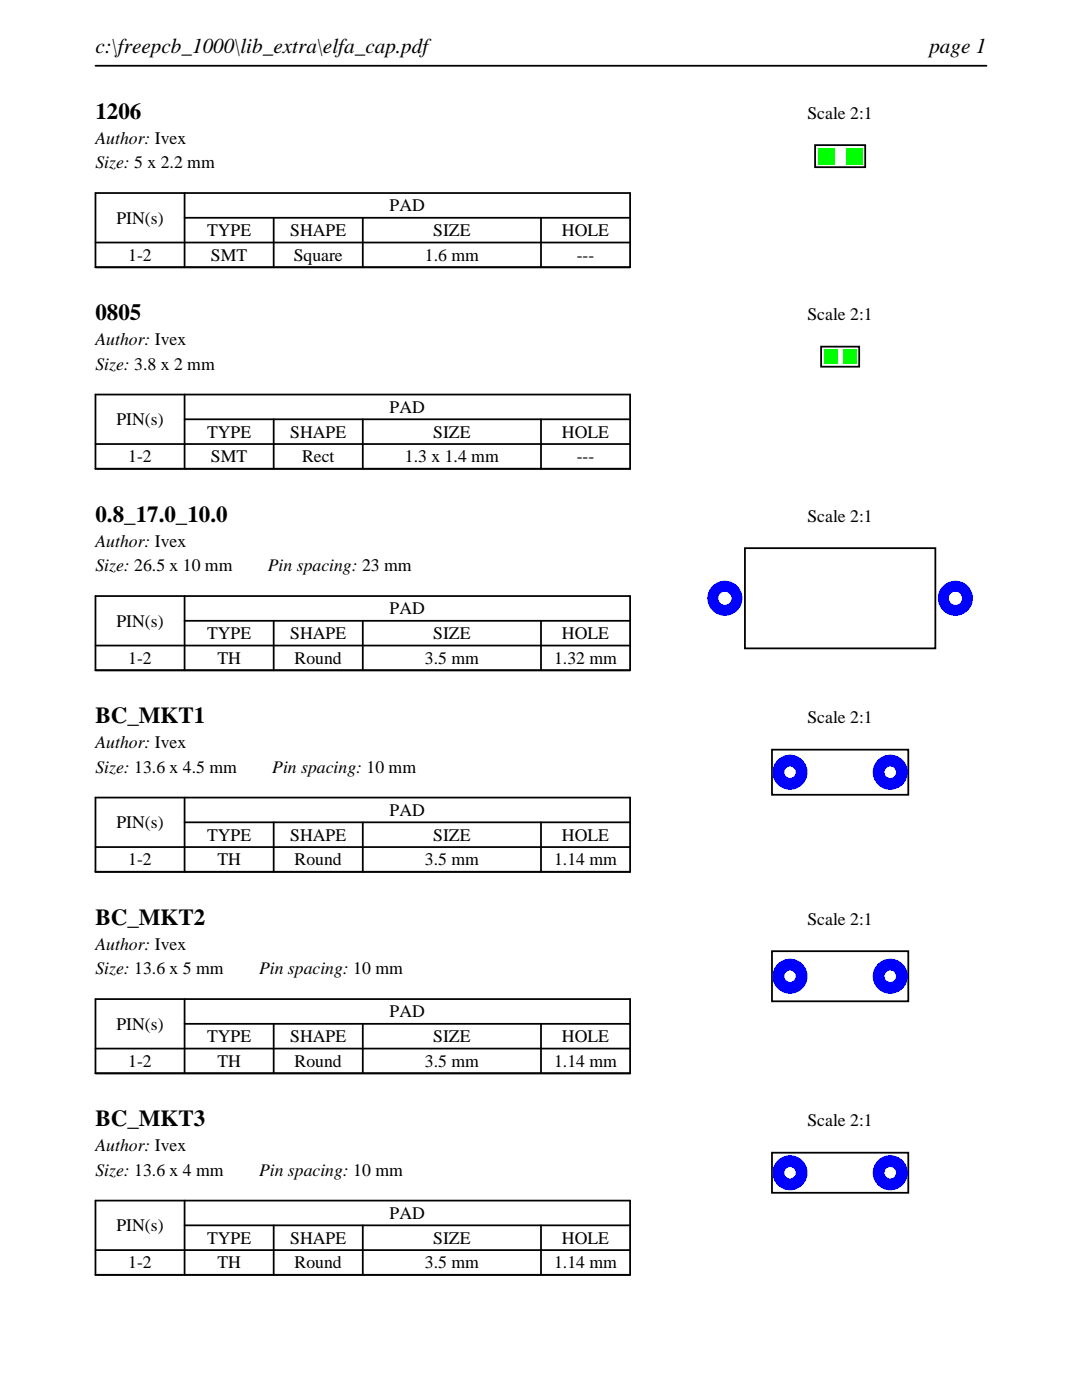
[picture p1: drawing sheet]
<svg xmlns="http://www.w3.org/2000/svg" width="216mm" height="279mm" viewBox="0 0 216 279" stroke-linecap="round" stroke-linejoin="round" font-family="sans-serif">
<path d="M19 13.1h177.8M19 38.5h106.7v14.8h-106.7zM36.8 38.5v14.8M19 48.4h106.7M36.8 43.5h88.9M54.6 43.5v9.8M72.4 43.5v9.8M107.9 43.5v9.8" fill="none" stroke="#000" stroke-width=".35"/>
<path d="M162.6 29h10v4.4h-10z" fill="none" stroke="#000" stroke-width=".36"/>
<g fill="#0f0">
<path d="M163.2 29.6h3.2v3.2h-3.2z"/>
<path d="M168.8 29.6h3.2v3.2h-3.2z"/>
</g>
<path d="M19 78.7h106.7v14.9h-106.7zM36.8 78.7v14.9M19 88.6h106.7M36.8 83.7h88.9M54.6 83.7v9.9M72.4 83.7v9.9M107.9 83.7v9.9" fill="none" stroke="#000" stroke-width=".35"/>
<path d="M163.8 69.2h7.6v4h-7.6z" fill="none" stroke="#000" stroke-width=".36"/>
<g fill="#0f0">
<path d="M164.4 69.8h2.6v2.8h-2.6z"/>
<path d="M168.2 69.8h2.6v2.8h-2.6z"/>
</g>
<path d="M19 119h106.7v14.8h-106.7zM36.8 119v14.8M19 128.8h106.7M36.8 123.9h88.9M54.6 123.9v9.9M72.4 123.9v9.9M107.9 123.9v9.9" fill="none" stroke="#000" stroke-width=".35"/>
<path d="M148.6 109.4h38v20h-38z" fill="none" stroke="#000" stroke-width=".36"/>
<g fill="#00f">
<path d="M141.1 119.4a3.5 3.5 0 0 0 7 0 3.5 3.5 0 0 0-7 0zM143.3 119.4a1.35 1.35 0 0 1 2.7 0 1.35 1.35 0 0 1-2.7 0z"/>
<path d="M187.1 119.4a3.5 3.5 0 0 0 7 0 3.5 3.5 0 0 0-7 0zM189.3 119.4a1.35 1.35 0 0 1 2.7 0 1.35 1.35 0 0 1-2.7 0z"/>
</g>
<path d="M19 159.2h106.7v14.8h-106.7zM36.8 159.2v14.8M19 169.1h106.7M36.8 164.1h88.9M54.6 164.1v9.9M72.4 164.1v9.9M107.9 164.1v9.9" fill="none" stroke="#000" stroke-width=".35"/>
<path d="M154 149.6h27.2v9h-27.2z" fill="none" stroke="#000" stroke-width=".36"/>
<g fill="#00f">
<path d="M154.1 154.1a3.5 3.5 0 0 0 7 0 3.5 3.5 0 0 0-7 0zM156.5 154.1a1.15 1.15 0 0 1 2.3 0 1.15 1.15 0 0 1-2.3 0z"/>
<path d="M174.1 154.1a3.5 3.5 0 0 0 7 0 3.5 3.5 0 0 0-7 0zM176.5 154.1a1.15 1.15 0 0 1 2.3 0 1.15 1.15 0 0 1-2.3 0z"/>
</g>
<path d="M19 199.4h106.7v14.8h-106.7zM36.8 199.4v14.8M19 209.3h106.7M36.8 204.3h88.9M54.6 204.3v9.9M72.4 204.3v9.9M107.9 204.3v9.9" fill="none" stroke="#000" stroke-width=".35"/>
<path d="M154 189.8h27.2v10h-27.2z" fill="none" stroke="#000" stroke-width=".36"/>
<g fill="#00f">
<path d="M154.1 194.8a3.5 3.5 0 0 0 7 0 3.5 3.5 0 0 0-7 0zM156.5 194.8a1.15 1.15 0 0 1 2.3 0 1.15 1.15 0 0 1-2.3 0z"/>
<path d="M174.1 194.8a3.5 3.5 0 0 0 7 0 3.5 3.5 0 0 0-7 0zM176.5 194.8a1.15 1.15 0 0 1 2.3 0 1.15 1.15 0 0 1-2.3 0z"/>
</g>
<path d="M19 239.6h106.7v14.8h-106.7zM36.8 239.6v14.8M19 249.5h106.7M36.8 244.5h88.9M54.6 244.5v9.9M72.4 244.5v9.9M107.9 244.5v9.9" fill="none" stroke="#000" stroke-width=".35"/>
<path d="M154 230h27.2v8h-27.2z" fill="none" stroke="#000" stroke-width=".36"/>
<g fill="#00f">
<path d="M154.1 234a3.5 3.5 0 0 0 7 0 3.5 3.5 0 0 0-7 0zM156.5 234a1.15 1.15 0 0 1 2.3 0 1.15 1.15 0 0 1-2.3 0z"/>
<path d="M174.1 234a3.5 3.5 0 0 0 7 0 3.5 3.5 0 0 0-7 0zM176.5 234a1.15 1.15 0 0 1 2.3 0 1.15 1.15 0 0 1-2.3 0z"/>
</g>
<g font-size="4.6">
<text x="19" y="23.7">1206</text>
<text x="19" y="63.9">0805</text>
<text x="19" y="104.1">0.8_17.0_10.0</text>
<text x="19" y="144.4">BC_MKT1</text>
<text x="19" y="184.6">BC_MKT2</text>
<text x="19" y="224.8">BC_MKT3</text>
</g>
<g font-size="4.2">
<text x="19" y="10.6">c:\freepcb_1000\lib_extra\elfa_cap.pdf</text>
<text x="185.4" y="10.6">page 1</text>
</g>
<g font-size="3.5">
<text x="161.1" y="23.7">Scale 2:1</text>
<text x="19" y="28.6">Author: Ivex</text>
<text x="19" y="33.6">Size: 5 x 2.2 mm</text>
<text x="23.2" y="44.6">PIN(s)</text>
<text x="41.3" y="47.1">TYPE</text>
<text x="57.9" y="47.1">SHAPE</text>
<text x="77.8" y="42.2">PAD</text>
<text x="86.4" y="47.1">SIZE</text>
<text x="112.1" y="47.1">HOLE</text>
<text x="25.6" y="52.1">1-2</text>
<text x="42.1" y="52.1">SMT</text>
<text x="58.6" y="52.1">Square</text>
<text x="84.8" y="52.1">1.6 mm</text>
<text x="115.1" y="52.1">---</text>
<text x="161.1" y="63.9">Scale 2:1</text>
<text x="19" y="68.9">Author: Ivex</text>
<text x="19" y="73.8">Size: 3.8 x 2 mm</text>
<text x="77.8" y="82.4">PAD</text>
<text x="23.2" y="84.8">PIN(s)</text>
<text x="41.3" y="87.3">TYPE</text>
<text x="57.9" y="87.3">SHAPE</text>
<text x="86.4" y="87.3">SIZE</text>
<text x="112.1" y="87.3">HOLE</text>
<text x="25.6" y="92.3">1-2</text>
<text x="42.1" y="92.3">SMT</text>
<text x="60.3" y="92.3">Rect</text>
<text x="80.8" y="92.3">1.3 x 1.4 mm</text>
<text x="115.1" y="92.3">---</text>
<text x="161.1" y="104.1">Scale 2:1</text>
<text x="19" y="109.1">Author: Ivex</text>
<text x="19" y="114">Size: 26.5 x 10 mm</text>
<text x="53.4" y="114">Pin spacing: 23 mm</text>
<text x="23.2" y="125.1">PIN(s)</text>
<text x="77.8" y="122.6">PAD</text>
<text x="41.3" y="127.6">TYPE</text>
<text x="57.9" y="127.6">SHAPE</text>
<text x="86.4" y="127.6">SIZE</text>
<text x="112.1" y="127.6">HOLE</text>
<text x="25.6" y="132.5">1-2</text>
<text x="43.4" y="132.5">TH</text>
<text x="58.8" y="132.5">Round</text>
<text x="84.8" y="132.5">3.5 mm</text>
<text x="110.6" y="132.5">1.32 mm</text>
<text x="19" y="149.3">Author: Ivex</text>
<text x="161.1" y="144.4">Scale 2:1</text>
<text x="19" y="154.2">Size: 13.6 x 4.5 mm</text>
<text x="54.3" y="154.2">Pin spacing: 10 mm</text>
<text x="23.2" y="165.3">PIN(s)</text>
<text x="41.3" y="167.8">TYPE</text>
<text x="57.9" y="167.8">SHAPE</text>
<text x="77.8" y="162.8">PAD</text>
<text x="86.4" y="167.8">SIZE</text>
<text x="112.1" y="167.8">HOLE</text>
<text x="25.6" y="172.7">1-2</text>
<text x="43.4" y="172.7">TH</text>
<text x="58.8" y="172.7">Round</text>
<text x="84.8" y="172.7">3.5 mm</text>
<text x="110.6" y="172.7">1.14 mm</text>
<text x="161.1" y="184.6">Scale 2:1</text>
<text x="19" y="189.5">Author: Ivex</text>
<text x="19" y="194.5">Size: 13.6 x 5 mm</text>
<text x="51.7" y="194.5">Pin spacing: 10 mm</text>
<text x="77.8" y="203.1">PAD</text>
<text x="23.2" y="205.5">PIN(s)</text>
<text x="41.3" y="208">TYPE</text>
<text x="57.9" y="208">SHAPE</text>
<text x="86.4" y="208">SIZE</text>
<text x="112.1" y="208">HOLE</text>
<text x="25.6" y="212.9">1-2</text>
<text x="43.4" y="212.9">TH</text>
<text x="58.8" y="212.9">Round</text>
<text x="84.8" y="212.9">3.5 mm</text>
<text x="110.6" y="212.9">1.14 mm</text>
<text x="161.1" y="224.8">Scale 2:1</text>
<text x="19" y="229.7">Author: Ivex</text>
<text x="19" y="234.7">Size: 13.6 x 4 mm</text>
<text x="51.7" y="234.7">Pin spacing: 10 mm</text>
<text x="23.2" y="245.7">PIN(s)</text>
<text x="77.8" y="243.3">PAD</text>
<text x="41.3" y="248.2">TYPE</text>
<text x="57.9" y="248.2">SHAPE</text>
<text x="86.4" y="248.2">SIZE</text>
<text x="112.1" y="248.2">HOLE</text>
<text x="25.6" y="253.2">1-2</text>
<text x="43.4" y="253.2">TH</text>
<text x="58.8" y="253.2">Round</text>
<text x="84.8" y="253.2">3.5 mm</text>
<text x="110.6" y="253.2">1.14 mm</text>
</g>
</svg>
